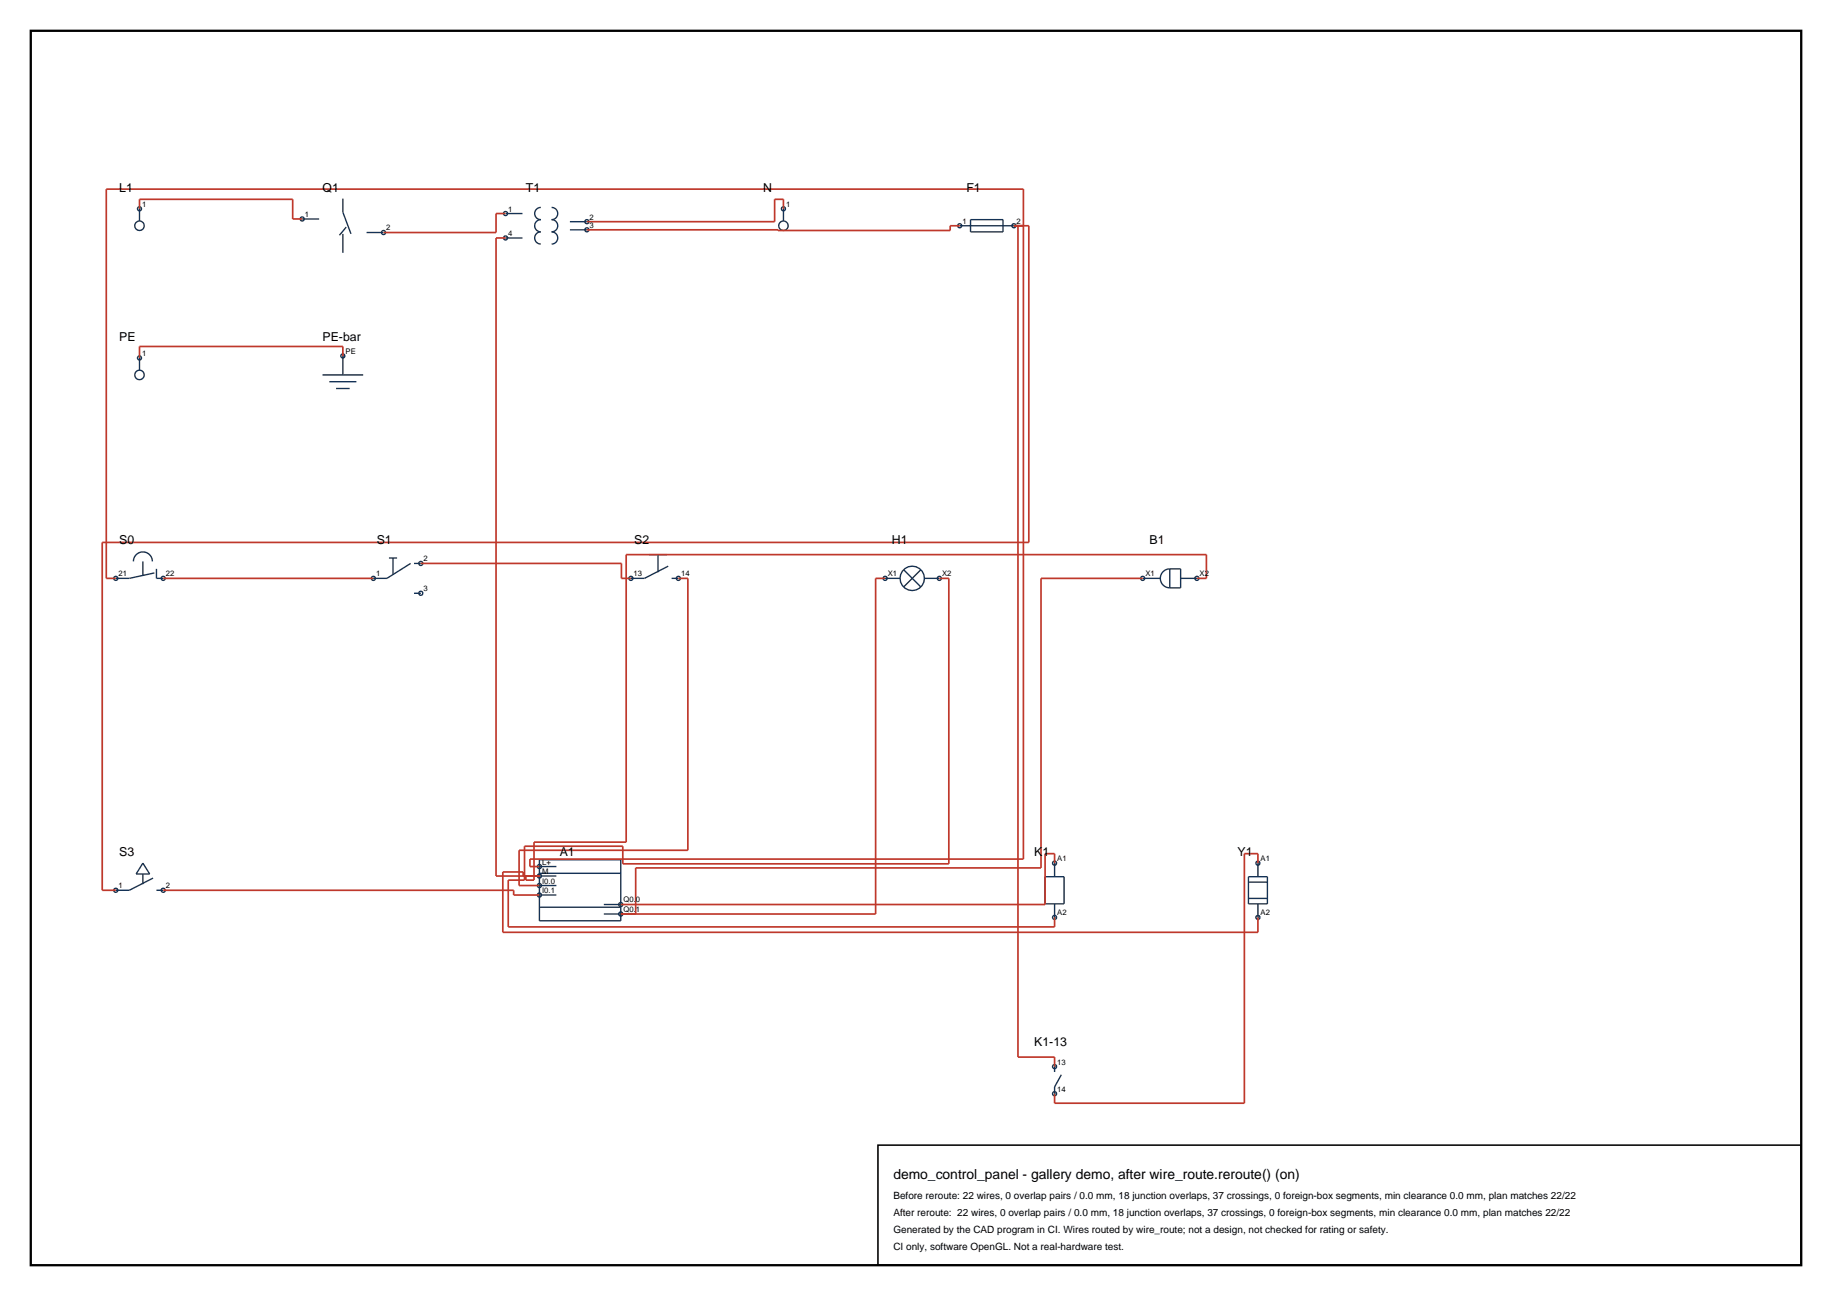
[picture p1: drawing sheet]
<svg xmlns="http://www.w3.org/2000/svg" width="420mm" height="297mm" viewBox="0 0 420 297" stroke-linecap="round" stroke-linejoin="round" font-family="sans-serif">
<path d="M7.1 7.1h405.8v282.8h-405.8z" fill="none" stroke="#000" stroke-width=".53"/>
<g fill="none" stroke="#143359" stroke-width=".32">
<path d="M32 47.8v2.8M69.3 50.2h3.9M78.6 45.5v3.1l1.9 5M78.6 53.6v4.4M79.4 52l-1.6 1.9M84 53.3h3.9M115.9 48.9h3.9M115.9 54.5h3.9M124 47.5a1.4 1.4 0 0 0-1.4 1.4 1.4 1.4 0 0 0 1.4 1.4 1.4 1.4 0 0 0-1.4 1.4 1.4 1.4 0 0 0 1.4 1.4 1.4 1.4 0 0 0-1.4 1.4 1.4 1.4 0 0 0 1.4 1.4M126.5 47.5a1.4 1.4 0 0 1 1.4 1.4 1.4 1.4 0 0 1-1.4 1.4 1.4 1.4 0 0 1 1.4 1.4 1.4 1.4 0 0 1-1.4 1.4 1.4 1.4 0 0 1 1.4 1.4 1.4 1.4 0 0 1-1.4 1.4M130.7 50.8h3.8M130.7 52.7h3.8"/>
<path d="M179.6 47.8v2.8M220 51.7h12.4M222.5 50.3h7.5v2.8h-7.5zM32 82v2.8M73.9 85.9h9.4M75.5 87.5h6.2M77 89h3.2M78.6 81.6v4.3M30.6 128.7a2.18 2.18 0 0 1 2.2-2.2 2.18 2.18 0 0 1 2.1 2.2M32.8 128.7v3.2M35.4 131.3l-5.7 1.2h-3.2M35.9 130.4v2.1h1.5"/>
<path d="M89.2 127.9h1.8M90.1 127.9v3.7M94.1 129.1l-5.4 3.4h-3.1M94.9 129.1h1.6M94.9 136h1.6M148.8 127.1h4.1M150.9 127.1v4M153.2 129.7l-5.4 2.8h-3.2M154 132.5h1.5M202.9 132.5h3.4M207.2 130.6l3.9 3.9M211.1 130.6l-3.9 3.9"/>
<path d="M211.9 132.5h3.5M262 132.5h4M268.2 130.4a2.17 2.17 0 0 0-2.2 2.1 2.17 2.17 0 0 0 2.2 2.2M268.2 130.4v4.3M268.2 130.4h2.5v4.3h-2.5M270.7 132.5h3.7M32.8 197.8l1.5 2.5h-3.1zM123.7 197h18.6v14h-18.6zM123.7 198.6h3.9M241.8 197.8v3.1M288.4 197.8v3.1M32.8 200.3v2.3"/>
<path d="M35.1 201.2l-5.4 2.8h-3.2M35.9 204h1.5M123.7 200.1h18.6M123.7 207.9h18.6M123.7 200.8h3.9M123.7 202.9h3.9M123.7 205.1h3.9M138.4 207.3h3.9M138.4 209.5h3.9M239.6 200.9h4.3v6.2h-4.3zM241.8 207.1v3.1M286.2 200.9h4.4v6.2h-4.4z"/>
<path d="M286.2 202.2h4.4M286.2 205.9h4.4M288.4 207.1v3.1M241.8 244.4v1.3M243.3 246.3l-1.5 2.8v1.5"/>
<circle cx="32" cy="51.7" r="1.09"/>
<circle cx="32" cy="47.8" r=".47"/>
<circle cx="69.3" cy="50.2" r=".47"/>
<circle cx="87.9" cy="53.3" r=".47"/>
<circle cx="115.9" cy="48.9" r=".47"/>
<circle cx="115.9" cy="54.5" r=".47"/>
<circle cx="134.5" cy="52.7" r=".47"/>
<circle cx="134.5" cy="50.8" r=".47"/>
<circle cx="179.6" cy="51.7" r="1.09"/>
<circle cx="179.6" cy="47.8" r=".47"/>
<circle cx="220" cy="51.7" r=".47"/>
<circle cx="232.4" cy="51.7" r=".47"/>
<circle cx="32" cy="85.9" r="1.09"/>
<circle cx="32" cy="82" r=".47"/>
<circle cx="78.6" cy="81.6" r=".47"/>
<circle cx="26.5" cy="132.5" r=".47"/>
<circle cx="37.4" cy="132.5" r=".47"/>
<circle cx="85.6" cy="132.5" r=".47"/>
<circle cx="96.5" cy="136" r=".47"/>
<circle cx="96.5" cy="129.1" r=".47"/>
<circle cx="144.6" cy="132.5" r=".47"/>
<circle cx="155.5" cy="132.5" r=".46"/>
<circle cx="202.9" cy="132.5" r=".47"/>
<circle cx="209.1" cy="132.5" r="2.8"/>
<circle cx="215.4" cy="132.5" r=".47"/>
<circle cx="262" cy="132.5" r=".46"/>
<circle cx="274.4" cy="132.5" r=".46"/>
<circle cx="123.7" cy="198.6" r=".47"/>
<circle cx="241.8" cy="197.8" r=".47"/>
<circle cx="288.4" cy="197.8" r=".47"/>
<circle cx="26.5" cy="204" r=".47"/>
<circle cx="37.4" cy="204" r=".47"/>
<circle cx="123.7" cy="205.1" r=".47"/>
<circle cx="123.7" cy="202.9" r=".47"/>
<circle cx="123.7" cy="200.8" r=".47"/>
<circle cx="142.3" cy="209.5" r=".47"/>
<circle cx="142.3" cy="207.3" r=".47"/>
<circle cx="241.8" cy="210.2" r=".47"/>
<circle cx="288.4" cy="210.2" r=".47"/>
<circle cx="241.8" cy="250.6" r=".47"/>
<circle cx="241.8" cy="244.4" r=".47"/>
</g>
<g fill="none" stroke="#bf382b" stroke-width=".39">
<path d="M32 47.8v-2.1h35.1v4.5h2.2M115.9 48.9h-2.2v4.4h-25.8M115.9 54.5h-2.2v146.3h10M179.6 47.8v-2.1h-2v5.1h-43.1M220 51.7h-2.2v1.1l-83.3-.1M232.4 51.7h3.5v72.6h-212.5v79.7h3.1M233.4 51.7v190.6h8.4v2.1M78.6 81.6v-2.2h-46.6v2.6M26.5 132.5h-2.1v-89.2h210.2v153.6h-113.1v1.7h2.2M37.4 132.5h48.2M96.5 129.1h46v3.4h2.1M155.5 132.5h2.2v62.4h-38.7v8h4.7"/>
<path d="M202.9 132.5h-2.2v77h-58.4M215.3 132.5h2.2v65.5h-74.7v-4.1h-22.6v7.8h-3.7v10.7h125.3v-2.2M262 132.5h-23.3v66.4h-93v10.6M274.4 132.5h2.2v-5.4h-133v65.9h-21.2v8.7h-1.8v-.8h-.4M241.8 197.8v-2.2h-2.2v11.7h-97.3M288.4 197.8v-2.2h-3.1v57.2h-43.5v-2.2M37.4 204h80.4v1.1h5.9M119.9 200.8v-1h-4.6v13.9h173.1v-3.5"/>
</g>
<path d="M201.3 262.4h211.6v27.5h-211.6z" fill="none" stroke="#000" stroke-width=".35"/>
<text font-size="3.2" x="204.8" y="270.2">demo_control_panel - gallery demo, after wire_route.reroute() (on)</text>
<g font-size="2.8">
<text x="27.3" y="44">L1</text>
<text x="73.9" y="44">Q1</text>
<text x="120.6" y="44">T1</text>
<text x="174.9" y="44">N</text>
<text x="221.6" y="44">F1</text>
<text x="27.3" y="78.2">PE</text>
<text x="73.9" y="78.2">PE-bar</text>
<text x="27.3" y="124.8">S0</text>
<text x="86.4" y="124.8">S1</text>
<text x="145.4" y="124.8">S2</text>
<text x="204.5" y="124.8">H1</text>
<text x="263.5" y="124.8">B1</text>
<text x="27.3" y="196.3">S3</text>
<text x="128.3" y="196.3">A1</text>
<text x="237.1" y="196.3">K1</text>
<text x="283.7" y="196.3">Y1</text>
<text x="237.1" y="239.8">K1-13</text>
</g>
<g font-size="2.3">
<text x="204.8" y="274.8">Before reroute: 22 wires, 0 overlap pairs / 0.0 mm, 18 junction overlaps, 37 crossings, 0 foreign-box segments, min clearance 0.0 mm, plan matches 22/22</text>
<text x="204.8" y="278.7">After reroute: 22 wires, 0 overlap pairs / 0.0 mm, 18 junction overlaps, 37 crossings, 0 foreign-box segments, min clearance 0.0 mm, plan matches 22/22</text>
<text x="204.8" y="282.5">Generated by the CAD program in CI. Wires routed by wire_route; not a design, not checked for rating or safety.</text>
<text x="204.8" y="286.4">CI only, software OpenGL. Not a real-hardware test.</text>
</g>
<g font-size="1.8">
<text x="32.6" y="47.4">1</text>
<text x="180.2" y="47.4">1</text>
<text x="69.9" y="49.7">1</text>
<text x="88.5" y="52.8">2</text>
<text x="116.5" y="48.5">1</text>
<text x="135.2" y="50.3">2</text>
<text x="135.2" y="52.2">3</text>
<text x="220.6" y="51.3">1</text>
<text x="233.1" y="51.3">2</text>
<text x="116.5" y="54.1">4</text>
<text x="32.6" y="81.6">1</text>
<text x="79.2" y="81.1">PE</text>
<text x="97.1" y="128.7">2</text>
<text x="27.2" y="132.1">21</text>
<text x="38" y="132.1">22</text>
<text x="86.2" y="132.1">1</text>
<text x="97.1" y="135.5">3</text>
<text x="145.3" y="132.1">13</text>
<text x="156.1" y="132.1">14</text>
<text x="203.5" y="132.1">X1</text>
<text x="216" y="132.1">X2</text>
<text x="262.6" y="132.1">X1</text>
<text x="275" y="132.1">X2</text>
<text x="242.4" y="197.3">A1</text>
<text x="289" y="197.3">A1</text>
<text x="27.2" y="203.6">1</text>
<text x="38" y="203.6">2</text>
<text x="124.3" y="198.1">L+</text>
<text x="124.3" y="200.3">M</text>
<text x="124.3" y="202.5">I0.0</text>
<text x="124.3" y="204.6">I0.1</text>
<text x="142.9" y="206.8">Q0.0</text>
<text x="142.9" y="209">Q0.1</text>
<text x="242.4" y="209.8">A2</text>
<text x="289" y="209.8">A2</text>
<text x="242.4" y="244">13</text>
<text x="242.4" y="250.2">14</text>
</g>
</svg>
